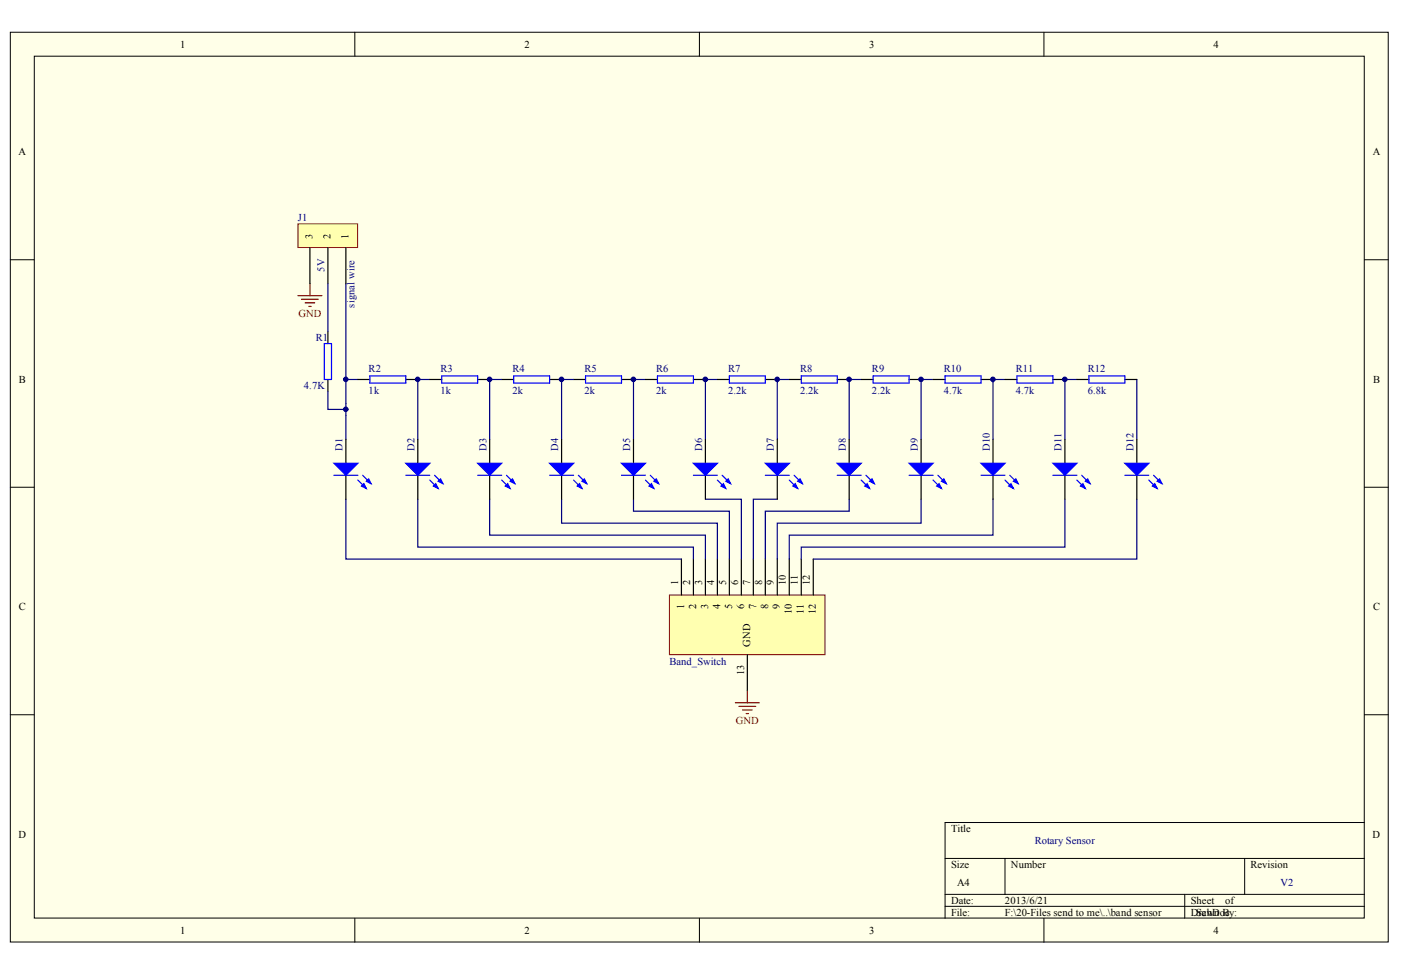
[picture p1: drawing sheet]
<svg xmlns="http://www.w3.org/2000/svg" width="287mm" height="200mm" viewBox="0 0 287 200" stroke-linecap="round" stroke-linejoin="round" font-family="sans-serif">
<g fill="#ffffe8" stroke="#000" stroke-width=".2">
<path d="M2.1 6.6h282.1v186.3h-282.1z"/>
<path d="M7 11.5h272.3v176.5h-272.3z"/>
</g>
<g fill="none" stroke="#000" stroke-width=".2">
<path d="M72.6 6.6v4.9M143.2 6.6v4.9M213.7 6.6v4.9M2.1 53.2h4.9M279.3 53.2h4.9M2.1 99.8h4.9M279.3 99.8h4.9M2.1 146.3h4.9M279.3 146.3h4.9M193.5 175.8h85.8M205.7 175.8v7.3M254.8 175.8v7.3"/>
<path d="M279.3 168.4h-85.8v19.6M72.6 188v4.9M143.2 188v4.9M193.5 183.1h85.8M193.5 185.6h85.8M213.7 188v4.9M242.5 183.1v4.9"/>
</g>
<path d="M137 121.8h31.9v12.2h-31.9z" fill="#ffffb0" stroke="#800000" stroke-width=".2"/>
<g fill="none" stroke="#000" stroke-width=".25">
<path d="M67.1 67.9v2.4M67.1 77.7v2.4M73.3 77.7h2.4M83.1 77.7h2.4M88 77.7h2.4M97.8 77.7h2.4M102.7 77.7h2.5M112.5 77.7h2.5M117.4 77.7h2.5M127.2 77.7h2.5M132.1 77.7h2.5M142 77.7h2.4"/>
<path d="M146.9 77.7h2.4M156.7 77.7h2.4M161.6 77.7h2.4M171.4 77.7h2.4M176.3 77.7h2.5M186.1 77.7h2.5M191 77.7h2.5M200.8 77.7h2.5M205.7 77.7h2.5M215.6 77.7h2.4M220.5 77.7h2.4M230.3 77.7h2.4"/>
<path d="M70.8 90v4.9M70.8 97.3v4.9M139.5 114.5v7.3M142 114.5v7.3M144.4 114.5v7.3M146.9 114.5v7.3M149.3 114.5v7.3M151.8 114.5v7.3M154.2 114.5v7.3M156.7 114.5v7.3M159.1 114.5v7.3M161.6 114.5v7.3"/>
<path d="M164 114.5v7.3M166.5 114.5v7.3M153 134.1v7.3"/>
</g>
<path d="M63.4 58.1v2.4M61 60.5h4.9M61.7 61.3h3.5M62.5 62h1.9M63.2 62.7h.5M150.5 143.9h4.9M151.3 144.6h3.4M152 145.4h2M152.7 146.1h.5M153 141.4v2.5" fill="none" stroke="#800000" stroke-width=".25"/>
<g fill="none" stroke="#000080" stroke-width=".25">
<path d="M70.8 58.1v31.9M70.8 77.7h2.5M88 77.7h-2.5v12.3M132.1 77.7h-2.4v12.3M146.9 77.7h-2.5v12.3M161.6 77.7h-2.5v12.3M176.3 77.7h-2.5v12.3M191 77.7h-2.4v12.3M205.7 77.7h-2.4v12.3M220.5 77.7h-2.5v12.3M232.7 77.7v12.3M70.8 102.2v12.3h68.7"/>
<path d="M85.5 102.2v9.8h56.5v2.5M100.2 102.2v7.4h44.2v4.9M115 102.2v4.9h31.9v7.4M129.7 102.2v2.5h19.6v9.8M144.4 102.2h7.4v12.3M159.1 102.2h-4.9v12.3M173.8 102.2v2.5h-17.1v9.8M188.6 102.2v4.9h-29.5v7.4M203.3 102.2v7.4h-41.7v4.9M218 102.2v9.8h-54v2.5M232.7 102.2v12.3h-66.2"/>
</g>
<g fill="#00f" stroke="#00f" stroke-width=".25">
<path d="M68.4 94.9h4.9l-2.5 2.4z"/>
<path d="M74 99.5l.5-.5 .5 1z"/>
<path d="M75 98.5l.5-.5 .5 1z"/>
</g>
<g fill="none" stroke="#00f" stroke-width=".25">
<path d="M66.4 70.3h1.5v7.4h-1.5zM75.7 77h7.4v1.4h-7.4zM90.4 77h7.4v1.4h-7.4zM105.2 77h7.3v1.4h-7.3zM119.9 77h7.3v1.4h-7.3zM134.6 77h7.4v1.4h-7.4zM149.3 77h7.4v1.4h-7.4zM164 77h7.4v1.4h-7.4zM178.8 77h7.3v1.4h-7.3zM193.5 77h7.3v1.4h-7.3zM208.2 77h7.4v1.4h-7.4zM222.9 77h7.4v1.4h-7.4z"/>
<path d="M68.4 97.3h4.9M73.3 98.3l1.7 1.7M74.2 97.3l1.8 1.7"/>
</g>
<path d="M61 45.8h12.2v4.9h-12.2z" fill="#ffffb0" stroke="#800000" stroke-width=".2"/>
<g fill="none" stroke="#000" stroke-width=".25">
<path d="M63.4 50.7v7.4M67.1 50.7v7.4M70.8 50.7v7.4M85.5 90v4.9M85.5 97.3v4.9M100.2 90v4.9M100.2 97.3v4.9M115 90v4.9M115 97.3v4.9M129.7 90v4.9M129.7 97.3v4.9M144.4 90v4.9"/>
<path d="M144.4 97.3v4.9M159.1 90v4.9M159.1 97.3v4.9M173.8 90v4.9M173.8 97.3v4.9M188.6 90v4.9M188.6 97.3v4.9M203.3 90v4.9M203.3 97.3v4.9M218 90v4.9M218 97.3v4.9M232.7 90v4.9"/>
<path d="M232.7 97.3v4.9"/>
</g>
<path d="M67.1 58.1v9.8M102.7 77.7h-2.5v12.3M117.4 77.7h-2.4v12.3M67.1 80.1v3.7h3.7" fill="none" stroke="#000080" stroke-width=".25"/>
<g fill="#00f" stroke="#00f" stroke-width=".25">
<path d="M83.1 94.9h4.9l-2.5 2.4z"/>
<path d="M88.7 99.5l.5-.5 .5 1z"/>
<path d="M89.7 98.5l.5-.5 .5 1z"/>
<path d="M97.8 94.9h4.9l-2.5 2.4z"/>
<path d="M103.4 99.5l.5-.5 .5 1z"/>
<path d="M104.4 98.5l.5-.5 .5 1z"/>
<path d="M112.5 94.9h4.9l-2.4 2.4z"/>
<path d="M118.2 99.5l.4-.5 .5 1z"/>
<path d="M119.1 98.5l.5-.5 .5 1z"/>
<path d="M127.2 94.9h4.9l-2.4 2.4z"/>
<path d="M132.9 99.5l.5-.5 .5 1z"/>
<path d="M133.9 98.5l.4-.5 .5 1z"/>
<path d="M142 94.9h4.9l-2.5 2.4z"/>
<path d="M147.6 99.5l.5-.5 .5 1z"/>
<path d="M148.6 98.5l.5-.5 .5 1z"/>
<path d="M156.7 94.9h4.9l-2.5 2.4z"/>
<path d="M162.3 99.5l.5-.5 .5 1z"/>
<path d="M163.3 98.5l.5-.5 .5 1z"/>
<path d="M171.4 94.9h4.9l-2.5 2.4z"/>
<path d="M177 99.5l.5-.5 .5 1z"/>
<path d="M178 98.5l.5-.5 .5 1z"/>
<path d="M186.1 94.9h4.9l-2.4 2.4z"/>
<path d="M191.8 99.5l.4-.5 .5 1z"/>
<path d="M192.7 98.5l.5-.5 .5 1z"/>
<path d="M200.8 94.9h4.9l-2.4 2.4z"/>
<path d="M206.5 99.5l.5-.5 .5 1z"/>
<path d="M207.5 98.5l.4-.5 .5 1z"/>
<path d="M215.6 94.9h4.9l-2.5 2.4z"/>
<path d="M221.2 99.5l.5-.5 .5 1z"/>
<path d="M222.2 98.5l.5-.5 .5 1z"/>
<path d="M230.3 94.9h4.9l-2.5 2.4z"/>
<path d="M235.9 99.5l.5-.5 .5 1z"/>
<path d="M236.9 98.5l.5-.5 .5 1z"/>
</g>
<g fill="none" stroke="#00f" stroke-width=".25">
<path d="M83.1 97.3h4.9M88 98.3l1.7 1.7M89 97.3l1.7 1.7M97.8 97.3h4.9M102.7 98.3l1.7 1.7M103.7 97.3l1.7 1.7M112.5 97.3h4.9M117.4 98.3l1.7 1.7M118.4 97.3l1.7 1.7M127.2 97.3h4.9M132.1 98.3l1.8 1.7M133.1 97.3l1.7 1.7"/>
<path d="M142 97.3h4.9M146.9 98.3l1.7 1.7M147.8 97.3l1.8 1.7M156.7 97.3h4.9M161.6 98.3l1.7 1.7M162.6 97.3l1.7 1.7M171.4 97.3h4.9M176.3 98.3l1.7 1.7M177.3 97.3l1.7 1.7M186.1 97.3h4.9M191 98.3l1.7 1.7M192 97.3l1.7 1.7"/>
<path d="M200.8 97.3h4.9M205.7 98.3l1.8 1.7M206.7 97.3l1.7 1.7M215.6 97.3h4.9M220.5 98.3l1.7 1.7M221.4 97.3l1.8 1.7M230.3 97.3h4.9M235.2 98.3l1.7 1.7M236.2 97.3l1.7 1.7"/>
</g>
<g fill="#000080" stroke="#000080" stroke-width=".2">
<circle cx="70.8" cy="83.8" r=".47"/>
<circle cx="70.8" cy="77.7" r=".47"/>
<circle cx="85.5" cy="77.7" r=".47"/>
<circle cx="100.2" cy="77.7" r=".47"/>
<circle cx="114.9" cy="77.7" r=".47"/>
<circle cx="129.7" cy="77.7" r=".47"/>
<circle cx="144.4" cy="77.7" r=".47"/>
<circle cx="159.1" cy="77.7" r=".47"/>
<circle cx="173.8" cy="77.7" r=".47"/>
<circle cx="188.5" cy="77.7" r=".47"/>
<circle cx="203.3" cy="77.7" r=".47"/>
<circle cx="218" cy="77.7" r=".47"/>
</g>
<g font-size="2.2">
<text x="36.9" y="9.8">1</text>
<text x="107.4" y="9.8">2</text>
<text x="177.9" y="9.8">3</text>
<text x="248.5" y="9.8">4</text>
<text x="3.8" y="31.8">A</text>
<text x="281" y="31.8">A</text>
<text x="3.9" y="78.4">B</text>
<text x="281.1" y="78.4">B</text>
<text x="3.9" y="125">C</text>
<text x="281.1" y="125">C</text>
<text x="3.8" y="171.5">D</text>
<text x="194.7" y="170.3">Title</text>
<text x="281" y="171.5">D</text>
<text x="194.7" y="177.7">Size</text>
<text x="207" y="177.7">Number</text>
<text x="256" y="177.7">Revision</text>
<text x="194.7" y="185">Date:</text>
<text x="195.9" y="181.4">A4</text>
<text x="205.7" y="185">2013/6/21</text>
<text x="243.8" y="185">Sheet</text>
<text x="250.8" y="185">of</text>
<text x="36.9" y="191.2">1</text>
<text x="107.4" y="191.2">2</text>
<text x="177.9" y="191.2">3</text>
<text x="194.7" y="187.5">File:</text>
<text x="205.7" y="187.5">F:\20-Files send to me\..\band sensor</text>
<text x="243.8" y="187.5">DrahDoBy:</text>
<text x="244.3" y="187.5">.Scwn c</text>
<text x="248.5" y="191.2">4</text>
</g>
<g font-size="2.2" fill="#000080">
<text x="61" y="45.3">J1</text>
<text x="64.7" y="69.9">R1</text>
<text x="75.5" y="76.2">R2</text>
<text x="90.2" y="76.2">R3</text>
<text x="104.9" y="76.2">R4</text>
<text x="119.6" y="76.2">R5</text>
<text x="134.3" y="76.2">R6</text>
<text x="149.1" y="76.2">R7</text>
<text x="163.8" y="76.2">R8</text>
<text x="178.5" y="76.2">R9</text>
<text x="193.2" y="76.2">R10</text>
<text x="207.9" y="76.2">R11</text>
<text x="222.7" y="76.2">R12</text>
<text x="62.2" y="79.7">4.7K</text>
<text x="75.5" y="80.6">1k</text>
<text x="90.2" y="80.6">1k</text>
<text x="104.9" y="80.6">2k</text>
<text x="119.6" y="80.6">2k</text>
<text x="134.3" y="80.6">2k</text>
<text x="149.1" y="80.6">2.2k</text>
<text x="163.8" y="80.6">2.2k</text>
<text x="178.5" y="80.6">2.2k</text>
<text x="193.2" y="80.6">4.7k</text>
<text x="207.9" y="80.6">4.7k</text>
<text x="222.7" y="80.6">6.8k</text>
<text x="137" y="136">Band_Switch</text>
<text x="211.9" y="172.8">Rotary Sensor</text>
<text x="262.2" y="181.4">V2</text>
</g>
<g font-size="2.2" fill="#800000">
<text x="61.1" y="64.9">GND</text>
<text x="150.7" y="148.3">GND</text>
</g>
<g font-size="2.1">
<text x="64" y="49" transform="rotate(-90 64 49)">3</text>
<text x="67.7" y="49" transform="rotate(-90 67.7 49)">2</text>
<text x="71.4" y="49" transform="rotate(-90 71.4 49)">1</text>
<text x="138.8" y="119.9" transform="rotate(-90 138.8 119.9)">1</text>
<text x="141.3" y="119.9" transform="rotate(-90 141.3 119.9)">2</text>
<text x="143.7" y="119.9" transform="rotate(-90 143.7 119.9)">3</text>
<text x="146.2" y="119.9" transform="rotate(-90 146.2 119.9)">4</text>
<text x="148.6" y="119.9" transform="rotate(-90 148.6 119.9)">5</text>
<text x="151.1" y="119.9" transform="rotate(-90 151.1 119.9)">6</text>
<text x="153.5" y="119.9" transform="rotate(-90 153.5 119.9)">7</text>
<text x="156" y="119.9" transform="rotate(-90 156 119.9)">8</text>
<text x="158.5" y="119.9" transform="rotate(-90 158.5 119.9)">9</text>
<text x="160.9" y="119.9" transform="rotate(-90 160.9 119.9)">10</text>
<text x="163.4" y="119.9" transform="rotate(-90 163.4 119.9)">11</text>
<text x="165.8" y="119.9" transform="rotate(-90 165.8 119.9)">12</text>
<text x="140.1" y="124.6" transform="rotate(-90 140.1 124.6)">1</text>
<text x="142.5" y="124.6" transform="rotate(-90 142.5 124.6)">2</text>
<text x="145" y="124.6" transform="rotate(-90 145 124.6)">3</text>
<text x="147.4" y="124.6" transform="rotate(-90 147.4 124.6)">4</text>
<text x="149.9" y="124.6" transform="rotate(-90 149.9 124.6)">5</text>
<text x="152.3" y="124.6" transform="rotate(-90 152.3 124.6)">6</text>
<text x="154.8" y="124.6" transform="rotate(-90 154.8 124.6)">7</text>
<text x="157.2" y="124.6" transform="rotate(-90 157.2 124.6)">8</text>
<text x="159.7" y="124.6" transform="rotate(-90 159.7 124.6)">9</text>
<text x="162.1" y="125.7" transform="rotate(-90 162.1 125.7)">10</text>
<text x="164.6" y="125.7" transform="rotate(-90 164.6 125.7)">11</text>
<text x="167" y="125.7" transform="rotate(-90 167 125.7)">12</text>
<text x="153.5" y="132.4" transform="rotate(-90 153.5 132.4)">GND</text>
<text x="152.3" y="138.2" transform="rotate(-90 152.3 138.2)">13</text>
</g>
<g font-size="2.1" fill="#000080">
<text x="66.5" y="55.6" transform="rotate(-90 66.5 55.6)">5V</text>
<text x="72.6" y="63" transform="rotate(-90 72.6 63)">signal wire</text>
<text x="70.1" y="92.4" transform="rotate(-90 70.1 92.4)">D1</text>
<text x="84.9" y="92.4" transform="rotate(-90 84.9 92.4)">D2</text>
<text x="99.6" y="92.4" transform="rotate(-90 99.6 92.4)">D3</text>
<text x="114.3" y="92.4" transform="rotate(-90 114.3 92.4)">D4</text>
<text x="129" y="92.4" transform="rotate(-90 129 92.4)">D5</text>
<text x="143.7" y="92.4" transform="rotate(-90 143.7 92.4)">D6</text>
<text x="158.5" y="92.4" transform="rotate(-90 158.5 92.4)">D7</text>
<text x="173.2" y="92.4" transform="rotate(-90 173.2 92.4)">D8</text>
<text x="187.9" y="92.4" transform="rotate(-90 187.9 92.4)">D9</text>
<text x="202.6" y="92.4" transform="rotate(-90 202.6 92.4)">D10</text>
<text x="217.3" y="92.4" transform="rotate(-90 217.3 92.4)">D11</text>
<text x="232" y="92.4" transform="rotate(-90 232 92.4)">D12</text>
</g>
</svg>
